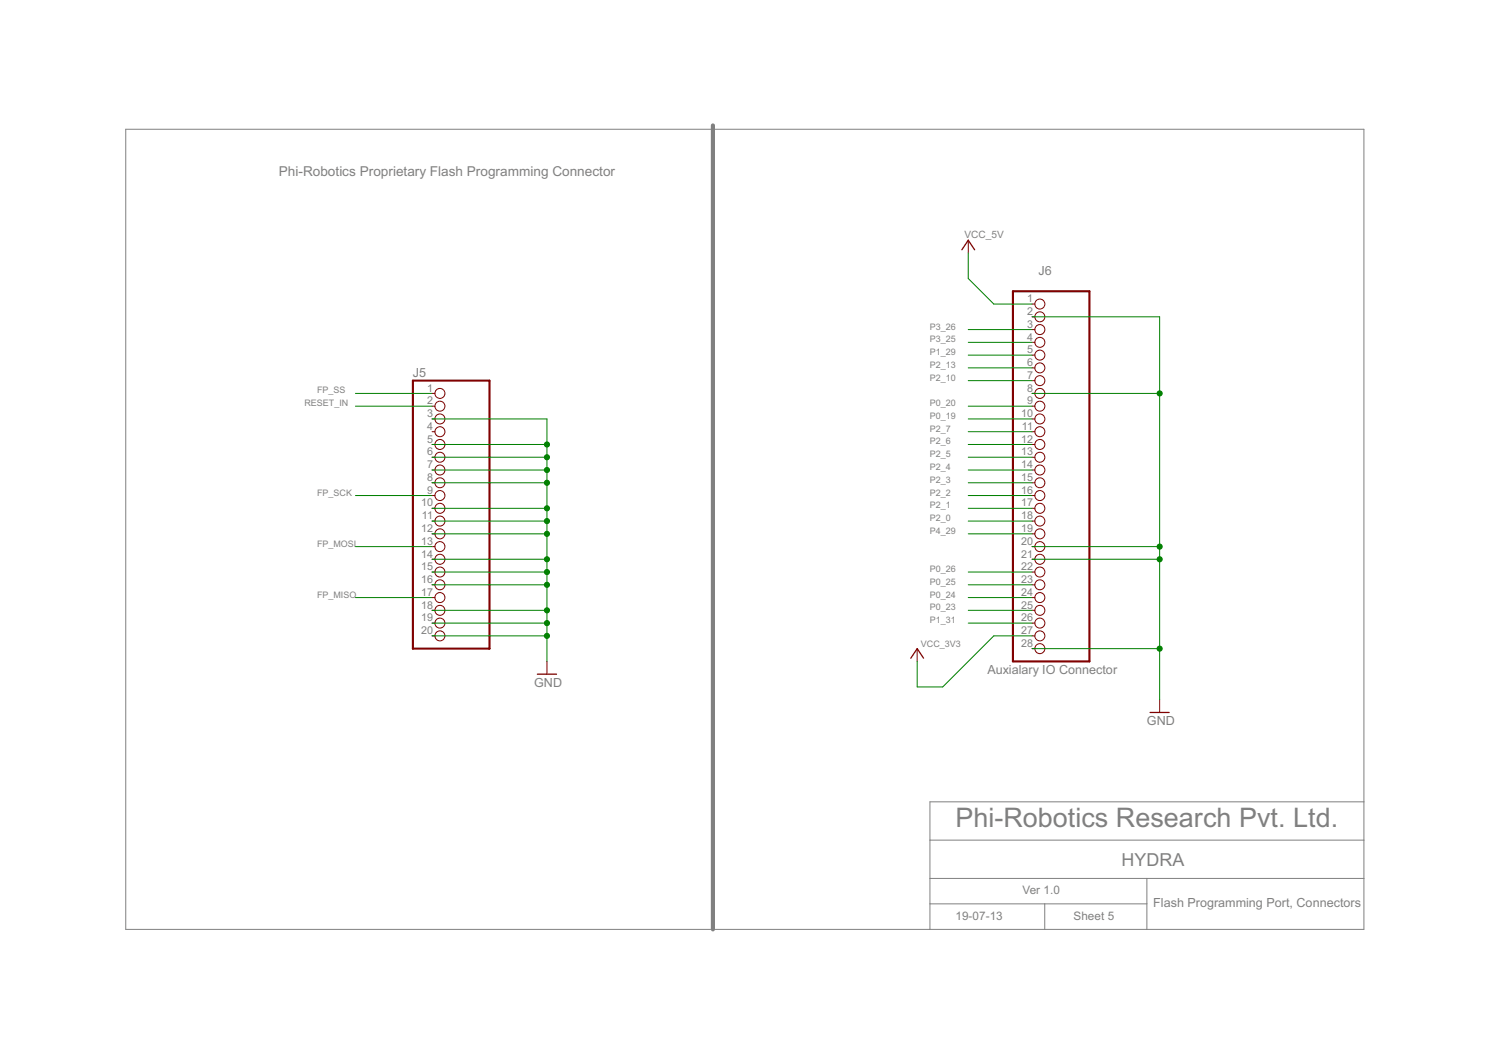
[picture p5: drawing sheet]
<svg xmlns="http://www.w3.org/2000/svg" width="297mm" height="210mm" viewBox="0 0 297 210" stroke-linecap="round" stroke-linejoin="round" font-family="sans-serif">
<path d="M25 25.7h246.4v159.2h-246.4zM271.4 159.5h-86.4v25.4M185 167.2h86.4M185 174.8h86.4M185 179.8h43.2M207.9 179.8v5.1M228.2 174.8v10.1" fill="none" stroke="#808080" stroke-width=".2"/>
<path d="M141.8 25v159.9" fill="none" stroke="#808080" stroke-width=".83"/>
<path d="M191.4 49.7l1.2-1.9 1.3 1.9M106.9 134.1h3.8M181.2 131l1.3-1.9 1.2 1.9M228.8 141.8h3.8" fill="none" stroke="#800000" stroke-width=".25"/>
<g fill="none" stroke="#800000" stroke-width=".2">
<path d="M192.6 47.8v2.5M86 78.3h.5M205.3 78.3h.6M205.3 60.5h.6M205.3 63h.6M205.3 65.6h.6M205.3 68.1h.6M205.3 70.7h.6M205.3 73.2h.6M205.3 75.7h.6M86 80.8h.5M86 83.4h.5"/>
<path d="M86 85.9h.5M86 88.4h.5M86 91h.5M86 93.5h.5M86 96.1h.5M86 98.6h.5M205.3 80.8h.6M205.3 83.4h.6M205.3 85.9h.6M205.3 88.4h.6M205.3 91h.6M205.3 93.5h.6"/>
<path d="M205.3 96.1h.6M205.3 98.6h.6M86 101.1h.5M86 103.7h.5M86 106.2h.5M86 108.8h.5M86 111.3h.5M86 113.8h.5M86 116.4h.5M86 118.9h.5M205.3 101.1h.6M205.3 103.7h.6"/>
<path d="M205.3 106.2h.6M205.3 108.8h.6M205.3 111.3h.6M205.3 113.8h.6M205.3 116.4h.6M205.3 118.9h.6M86 121.4h.5M86 124h.5M86 126.5h.5M108.8 131.6v2.5M182.5 129.1v2.5M205.3 121.4h.6"/>
<path d="M205.3 124h.6M205.3 126.5h.6M205.3 129.1h.6M230.7 139.2v2.6"/>
<circle cx="87.5" cy="78.3" r=".99"/>
<circle cx="206.9" cy="60.5" r=".99"/>
<circle cx="206.9" cy="65.6" r=".99"/>
<circle cx="206.9" cy="68.1" r=".99"/>
<circle cx="206.9" cy="63" r=".99"/>
<circle cx="206.9" cy="70.7" r=".99"/>
<circle cx="206.9" cy="73.2" r=".99"/>
<circle cx="206.9" cy="75.7" r=".99"/>
<circle cx="206.9" cy="78.3" r=".99"/>
<circle cx="87.5" cy="96.1" r=".99"/>
<circle cx="87.5" cy="91" r=".99"/>
<circle cx="87.5" cy="88.4" r=".99"/>
<circle cx="87.5" cy="98.6" r=".99"/>
<circle cx="87.5" cy="93.5" r=".99"/>
<circle cx="87.5" cy="80.8" r=".99"/>
<circle cx="87.5" cy="85.9" r=".99"/>
<circle cx="87.5" cy="83.4" r=".99"/>
<circle cx="206.9" cy="91" r=".99"/>
<circle cx="206.9" cy="88.4" r=".99"/>
<circle cx="206.9" cy="93.5" r=".99"/>
<circle cx="206.9" cy="96.1" r=".99"/>
<circle cx="206.9" cy="98.6" r=".99"/>
<circle cx="206.9" cy="83.4" r=".99"/>
<circle cx="206.9" cy="85.9" r=".99"/>
<circle cx="206.9" cy="80.8" r=".99"/>
<circle cx="87.5" cy="106.2" r=".99"/>
<circle cx="87.5" cy="103.7" r=".99"/>
<circle cx="87.5" cy="108.8" r=".99"/>
<circle cx="87.5" cy="111.3" r=".99"/>
<circle cx="87.5" cy="113.8" r=".99"/>
<circle cx="87.5" cy="118.9" r=".99"/>
<circle cx="87.5" cy="101.1" r=".99"/>
<circle cx="87.5" cy="116.4" r=".99"/>
<circle cx="206.9" cy="108.8" r=".99"/>
<circle cx="206.9" cy="118.9" r=".99"/>
<circle cx="206.9" cy="111.3" r=".99"/>
<circle cx="206.9" cy="113.8" r=".99"/>
<circle cx="206.9" cy="101.1" r=".99"/>
<circle cx="206.9" cy="106.2" r=".99"/>
<circle cx="206.9" cy="116.4" r=".99"/>
<circle cx="206.9" cy="103.7" r=".99"/>
<circle cx="87.5" cy="121.4" r=".99"/>
<circle cx="87.5" cy="126.5" r=".99"/>
<circle cx="87.5" cy="124" r=".99"/>
<circle cx="206.9" cy="121.4" r=".99"/>
<circle cx="206.9" cy="129.1" r=".99"/>
<circle cx="206.9" cy="124" r=".99"/>
<circle cx="206.9" cy="126.5" r=".99"/>
</g>
<path d="M201.5 58h15.2v73.6h-15.2zM82.1 75.7h15.3v53.4h-15.3z" fill="none" stroke="#800000" stroke-width=".42"/>
<g fill="none" stroke="#008000" stroke-width=".2">
<path d="M192.6 50.3v5.1l5.1 5.1h7.6M70.7 78.3h15.3M192.6 65.6h12.7M192.6 68.1h12.7M192.6 70.7h12.7M192.6 73.2h12.7M192.6 75.7h12.7M205.3 63h25.4v76.2M205.3 78.3h25.4M70.7 80.8h15.3M70.7 98.6h15.3M86 83.4h22.8v48.2"/>
<path d="M86 88.4h22.8M86 91h22.8M86 93.5h22.8M86 96.1h22.8M192.6 80.8h12.7M192.6 88.4h12.7M192.6 91h12.7M192.6 93.5h12.7M192.6 96.1h12.7M192.6 83.4h12.7M192.6 98.6h12.7M192.6 85.9h12.7"/>
<path d="M70.7 108.8h15.3M70.7 118.9h15.3M86 101.1h22.8M86 103.7h22.8M86 106.2h22.8M86 111.3h22.8M86 113.8h22.8M86 116.4h22.8M192.6 101.1h12.7M192.6 103.7h12.7M192.6 106.2h12.7M192.6 113.8h12.7"/>
<path d="M192.6 116.4h12.7M192.6 118.9h12.7M205.3 111.3h25.4M205.3 108.8h25.4M86 121.4h22.8M86 124h22.8M86 126.5h22.8M192.6 121.4h12.7M192.6 124h12.7M205.3 126.5h-7.6l-10.1 10.2h-5.1v-5.1M205.3 129.1h25.4"/>
</g>
<g fill="#008000" stroke="#008000" stroke-width=".2">
<circle cx="108.8" cy="91" r=".51"/>
<circle cx="108.8" cy="93.5" r=".51"/>
<circle cx="108.8" cy="96.1" r=".51"/>
<circle cx="108.8" cy="101.1" r=".51"/>
<circle cx="108.8" cy="103.7" r=".51"/>
<circle cx="108.8" cy="106.2" r=".51"/>
<circle cx="108.8" cy="111.3" r=".51"/>
<circle cx="108.8" cy="113.8" r=".51"/>
<circle cx="108.8" cy="116.4" r=".51"/>
<circle cx="108.8" cy="121.4" r=".51"/>
<circle cx="108.8" cy="124" r=".51"/>
<circle cx="108.8" cy="126.5" r=".51"/>
<circle cx="108.8" cy="88.4" r=".51"/>
<circle cx="230.7" cy="78.3" r=".51"/>
<circle cx="230.7" cy="108.8" r=".51"/>
<circle cx="230.7" cy="111.3" r=".51"/>
<circle cx="230.7" cy="129.1" r=".51"/>
</g>
<text font-size="6" fill="#808080" x="190.1" y="164.6">Phi-Robotics Research Pvt. Ltd.</text>
<text font-size="4" fill="#808080" x="223.1" y="172.2">HYDRA</text>
<text font-size="3" fill="#808080" x="55.5" y="35.1">Phi-Robotics Proprietary Flash Programming Connector</text>
<g font-size="2.8" fill="#808080">
<text x="206.6" y="54.8">J6</text>
<text x="82.2" y="75.1">J5</text>
<text x="106.3" y="136.7">GND</text>
<text x="196.4" y="134.1">Auxialary IO Connector</text>
<text x="228.2" y="144.3">GND</text>
<text x="229.5" y="180.5">Flash Programming Port, Connectors</text>
</g>
<g font-size="2.6" fill="#808080">
<text x="203.4" y="177.9">Ver 1.0</text>
<text x="190.1" y="183">19-07-13</text>
<text x="213.6" y="183">Sheet 5</text>
</g>
<g font-size="2.4" fill="#808080">
<text x="204.3" y="60.1">1</text>
<text x="204.3" y="62.7">2</text>
<text x="204.3" y="65.2">3</text>
<text x="204.3" y="67.8">4</text>
<text x="204.3" y="70.3">5</text>
<text x="85" y="77.9">1</text>
<text x="204.3" y="72.8">6</text>
<text x="204.3" y="75.4">7</text>
<text x="204.3" y="77.9">8</text>
<text x="85" y="80.5">2</text>
<text x="85" y="83">3</text>
<text x="203.2" y="83">10</text>
<text x="204.3" y="80.5">9</text>
<text x="85" y="85.5">4</text>
<text x="85" y="88.1">5</text>
<text x="203.2" y="88.1">12</text>
<text x="203.3" y="85.5">11</text>
<text x="85" y="90.6">6</text>
<text x="85" y="93.2">7</text>
<text x="85" y="95.7">8</text>
<text x="203.2" y="90.6">13</text>
<text x="203.2" y="93.2">14</text>
<text x="203.2" y="95.7">15</text>
<text x="83.8" y="100.8">10</text>
<text x="85" y="98.2">9</text>
<text x="203.2" y="98.2">16</text>
<text x="203.2" y="100.8">17</text>
<text x="83.8" y="105.8">12</text>
<text x="83.9" y="103.3">11</text>
<text x="203.2" y="103.3">18</text>
<text x="203.2" y="105.8">19</text>
<text x="83.8" y="108.4">13</text>
<text x="83.8" y="110.9">14</text>
<text x="83.8" y="113.5">15</text>
<text x="203.2" y="108.4">20</text>
<text x="203.2" y="110.9">21</text>
<text x="203.2" y="113.5">22</text>
<text x="83.8" y="116">16</text>
<text x="83.8" y="118.5">17</text>
<text x="203.2" y="116">23</text>
<text x="203.2" y="118.5">24</text>
<text x="83.8" y="121.1">18</text>
<text x="83.8" y="123.6">19</text>
<text x="203.2" y="121.1">25</text>
<text x="203.2" y="123.6">26</text>
<text x="83.8" y="126.2">20</text>
<text x="203.2" y="126.2">27</text>
<text x="203.2" y="128.7">28</text>
</g>
<text font-size="2.2" fill="#808080" x="191.9" y="47.4">VCC_5V</text>
<g font-size="2" fill="#808080">
<text x="185" y="65.6">P3_26</text>
<text x="185" y="68.1">P3_25</text>
<text x="185" y="70.7">P1_29</text>
<text x="185" y="73.2">P2_13</text>
<text x="185" y="75.7">P2_10</text>
<text x="60.6" y="80.8">RESET_IN</text>
<text x="63.1" y="78.3">FP_SS</text>
<text x="185" y="80.8">P0_20</text>
<text x="185" y="83.4">P0_19</text>
<text x="185" y="85.9">P2_7</text>
<text x="185" y="88.4">P2_6</text>
<text x="185" y="91">P2_5</text>
<text x="185" y="93.5">P2_4</text>
<text x="63.1" y="98.6">FP_SCK</text>
<text x="185" y="96">P2_3</text>
<text x="185" y="98.6">P2_2</text>
<text x="185" y="101.1">P2_1</text>
<text x="185" y="103.7">P2_0</text>
<text x="185" y="106.2">P4_29</text>
<text x="63.1" y="108.7">FP_MOSI</text>
<text x="185" y="113.8">P0_26</text>
<text x="63.1" y="118.9">FP_MISO</text>
<text x="185" y="116.4">P0_25</text>
<text x="185" y="118.9">P0_24</text>
<text x="185" y="121.4">P0_23</text>
<text x="185" y="124">P1_31</text>
<text x="183.2" y="128.8">VCC_3V3</text>
</g>
</svg>
